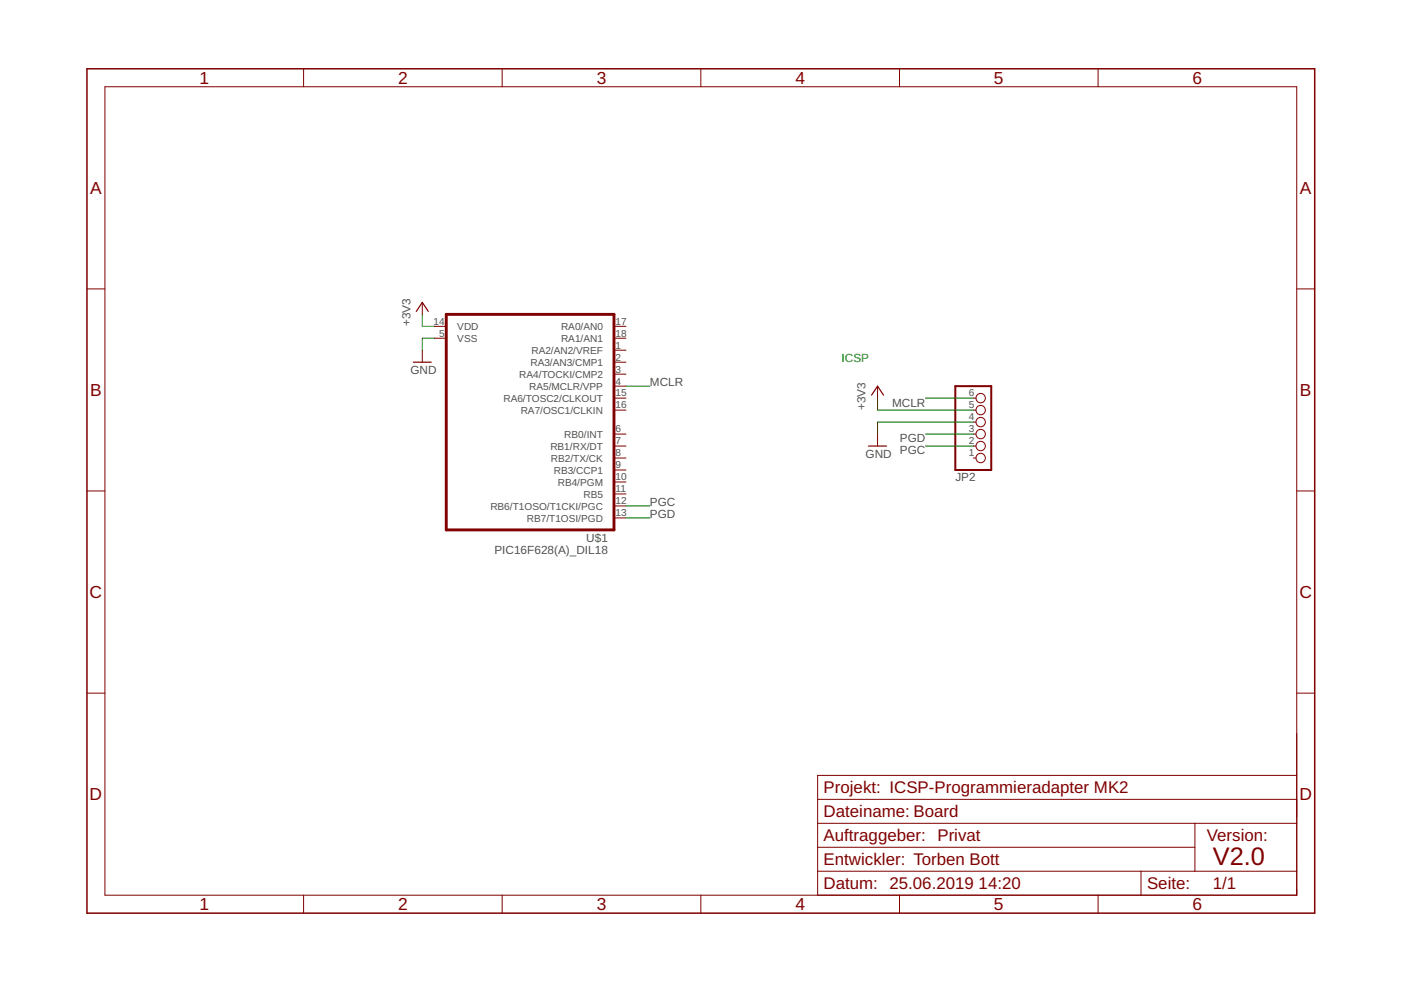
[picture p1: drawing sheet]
<?xml version="1.0" encoding="utf-8"?>
<!DOCTYPE eagle SYSTEM "eagle.dtd">
<eagle version="9.0.1">
<drawing>
<settings>
<setting alwaysvectorfont="no"/>
<setting keepoldvectorfont="yes"/>
<setting verticaltext="up"/>
</settings>
<grid distance="0.1" unitdist="inch" unit="inch" style="lines" multiple="1" display="no" altdistance="0.01" altunitdist="inch" altunit="inch"/>
<schematic xreflabel="%F%N/%S.%C%R" xrefpart="/%S.%C%R">
<libraries>
<library name="frames_Torben">
<symbols>
<symbol name="A4L-LOC" locally_modified="yes">
<wire x1="256.54" y1="3.81" x2="256.54" y2="5.08" width="0.1016" layer="94"/>
<frame x1="0" y1="0" x2="260.35" y2="179.07" columns="6" rows="4" layer="94"/>
<wire x1="256.54" y1="20.32" x2="256.54" y2="24.13" width="0.1016" layer="94"/>
<text x="156.21" y="5.08" size="2.54" layer="94">Datum:</text>
<text x="170.18" y="5.08" size="2.54" layer="94">&gt;LAST_DATE_TIME</text>
<text x="224.79" y="5.08" size="2.54" layer="94">Seite:</text>
<text x="238.76" y="5.08" size="2.54" layer="94">&gt;SHEET</text>
<text x="237.49" y="15.24" size="2.54" layer="94">Version:</text>
<text x="156.21" y="20.32" size="2.54" layer="94">Dateiname:</text>
<text x="156.21" y="15.24" size="2.54" layer="94">Auftraggeber:</text>
<text x="175.26" y="20.32" size="2.54" layer="94">&gt;DRAWING_NAME</text>
<text x="156.21" y="10.16" size="2.54" layer="94">Entwickler:</text>
<wire x1="154.94" y1="13.97" x2="234.95" y2="13.97" width="0.1524" layer="94"/>
<text x="156.21" y="25.4" size="2.54" layer="94">Projekt:</text>
<wire x1="154.94" y1="24.13" x2="256.54" y2="24.13" width="0.1524" layer="94"/>
<wire x1="156.21" y1="29.21" x2="256.54" y2="29.21" width="0.1524" layer="94"/>
<wire x1="154.94" y1="19.05" x2="154.94" y2="8.89" width="0.1524" layer="94"/>
<wire x1="154.94" y1="8.89" x2="154.94" y2="3.81" width="0.1524" layer="94"/>
<wire x1="256.54" y1="38.1" x2="256.54" y2="19.05" width="0.1524" layer="94"/>
<wire x1="256.54" y1="19.05" x2="256.54" y2="8.89" width="0.1524" layer="94"/>
<wire x1="256.54" y1="8.89" x2="256.54" y2="3.81" width="0.1524" layer="94"/>
<wire x1="256.54" y1="3.81" x2="223.52" y2="3.81" width="0.1524" layer="94"/>
<wire x1="223.52" y1="3.81" x2="154.94" y2="3.81" width="0.1524" layer="94"/>
<wire x1="154.94" y1="19.05" x2="234.95" y2="19.05" width="0.1524" layer="94"/>
<wire x1="234.95" y1="19.05" x2="256.54" y2="19.05" width="0.1524" layer="94"/>
<wire x1="154.94" y1="8.89" x2="223.52" y2="8.89" width="0.1524" layer="94"/>
<wire x1="223.52" y1="8.89" x2="234.95" y2="8.89" width="0.1524" layer="94"/>
<wire x1="234.95" y1="8.89" x2="256.54" y2="8.89" width="0.1524" layer="94"/>
<wire x1="234.95" y1="19.05" x2="234.95" y2="8.89" width="0.1524" layer="94"/>
<wire x1="223.52" y1="8.89" x2="223.52" y2="3.81" width="0.1524" layer="94"/>
<wire x1="154.94" y1="19.05" x2="154.94" y2="29.21" width="0.1524" layer="94"/>
<wire x1="154.94" y1="29.21" x2="156.21" y2="29.21" width="0.1524" layer="94"/>
</symbol>
</symbols>
<devicesets>
<deviceset name="TORBEN_Q_KO" locally_modified="yes" prefix="FRAME" uservalue="yes">
<gates>
<gate name="G$1" symbol="A4L-LOC" x="0" y="0"/>
</gates>
<devices>
<device name="">
<technologies>
<technology name=""/>
</technologies>
</device>
</devices>
</deviceset>
</devicesets>
</library>
<library name="supply1">
<symbols>
<symbol name="+3V3">
<wire x1="1.27" y1="-1.905" x2="0" y2="0" width="0.254" layer="94"/>
<wire x1="0" y1="0" x2="-1.27" y2="-1.905" width="0.254" layer="94"/>
<text x="-2.54" y="-5.08" size="1.778" layer="96" rot="R90">&gt;VALUE</text>
<pin name="+3V3" x="0" y="-2.54" visible="off" length="short" direction="sup" rot="R90"/>
</symbol>
</symbols>
<devicesets>
<deviceset name="+3V3" prefix="+3V3">
<gates>
<gate name="G$1" symbol="+3V3" x="0" y="0"/>
</gates>
<devices>
<device name="">
<technologies>
<technology name=""/>
</technologies>
</device>
</devices>
</deviceset>
</devicesets>
</library>
<library name="supply1">
<symbols>
<symbol name="GND">
<wire x1="-1.905" y1="0" x2="1.905" y2="0" width="0.254" layer="94"/>
<text x="-2.54" y="-2.54" size="1.778" layer="96">&gt;VALUE</text>
<pin name="GND" x="0" y="2.54" visible="off" length="short" direction="sup" rot="R270"/>
</symbol>
</symbols>
<devicesets>
<deviceset name="GND" prefix="GND">
<gates>
<gate name="1" symbol="GND" x="0" y="0"/>
</gates>
<devices>
<device name="">
<technologies>
<technology name=""/>
</technologies>
</device>
</devices>
</deviceset>
</devicesets>
</library>
<library name="pinhead">
<symbols>
<symbol name="PINHD6">
<wire x1="-6.35" y1="-7.62" x2="1.27" y2="-7.62" width="0.4064" layer="94"/>
<wire x1="1.27" y1="-7.62" x2="1.27" y2="10.16" width="0.4064" layer="94"/>
<wire x1="1.27" y1="10.16" x2="-6.35" y2="10.16" width="0.4064" layer="94"/>
<wire x1="-6.35" y1="10.16" x2="-6.35" y2="-7.62" width="0.4064" layer="94"/>
<text x="-6.35" y="10.795" size="1.778" layer="95">&gt;NAME</text>
<text x="-6.35" y="-10.16" size="1.778" layer="96">&gt;VALUE</text>
<pin name="1" x="-2.54" y="7.62" visible="pad" length="short" direction="pas" function="dot"/>
<pin name="2" x="-2.54" y="5.08" visible="pad" length="short" direction="pas" function="dot"/>
<pin name="3" x="-2.54" y="2.54" visible="pad" length="short" direction="pas" function="dot"/>
<pin name="4" x="-2.54" y="0" visible="pad" length="short" direction="pas" function="dot"/>
<pin name="5" x="-2.54" y="-2.54" visible="pad" length="short" direction="pas" function="dot"/>
<pin name="6" x="-2.54" y="-5.08" visible="pad" length="short" direction="pas" function="dot"/>
</symbol>
</symbols>
<devicesets>
<deviceset name="PINHD-1X6" prefix="JP" uservalue="yes">
<gates>
<gate name="A" symbol="PINHD6" x="0" y="-2.54"/>
</gates>
<devices>
<device name="" package="1X06">
<connects>
<connect gate="A" pin="1" pad="1"/>
<connect gate="A" pin="2" pad="2"/>
<connect gate="A" pin="3" pad="3"/>
<connect gate="A" pin="4" pad="4"/>
<connect gate="A" pin="5" pad="5"/>
<connect gate="A" pin="6" pad="6"/>
</connects>
<package3dinstances>
<package3dinstance package3d_urn="urn:adsk.eagle:package:22472/2"/>
</package3dinstances>
<technologies>
<technology name=""/>
</technologies>
</device>
<device name="/90" package="1X06/90">
<connects>
<connect gate="A" pin="1" pad="1"/>
<connect gate="A" pin="2" pad="2"/>
<connect gate="A" pin="3" pad="3"/>
<connect gate="A" pin="4" pad="4"/>
<connect gate="A" pin="5" pad="5"/>
<connect gate="A" pin="6" pad="6"/>
</connects>
<package3dinstances>
<package3dinstance package3d_urn="urn:adsk.eagle:package:22475/2"/>
</package3dinstances>
<technologies>
<technology name=""/>
</technologies>
</device>
</devices>
</deviceset>
</devicesets>
</library>
<library name="Eigene Library">
<symbols>
<symbol name="PIC16F628(A)_[DIP]">
<wire x1="-17.78" y1="15.24" x2="17.78" y2="15.24" width="0.6096" layer="94"/>
<wire x1="17.78" y1="15.24" x2="17.78" y2="-30.48" width="0.6096" layer="94"/>
<wire x1="17.78" y1="-30.48" x2="-17.78" y2="-30.48" width="0.6096" layer="94"/>
<wire x1="-17.78" y1="-30.48" x2="-17.78" y2="15.24" width="0.6096" layer="94"/>
<pin name="RA2/AN2/VREF" x="-20.32" y="7.62" length="short"/>
<pin name="RA3/AN3/CMP1" x="-20.32" y="5.08" length="short"/>
<pin name="RA4/TOCKI/CMP2" x="-20.32" y="2.54" length="short"/>
<pin name="RA5/MCLR/VPP" x="-20.32" y="0" length="short"/>
<pin name="VSS" x="20.32" y="10.16" length="short" rot="R180"/>
<pin name="RB0/INT" x="-20.32" y="-10.16" length="short"/>
<pin name="RB1/RX/DT" x="-20.32" y="-12.7" length="short"/>
<pin name="RB2/TX/CK" x="-20.32" y="-15.24" length="short"/>
<pin name="RB3/CCP1" x="-20.32" y="-17.78" length="short"/>
<pin name="RB4/PGM" x="-20.32" y="-20.32" length="short"/>
<pin name="RB5" x="-20.32" y="-22.86" length="short"/>
<pin name="RB6/T1OSO/T1CKI/PGC" x="-20.32" y="-25.4" length="short"/>
<pin name="RB7/T1OSI/PGD" x="-20.32" y="-27.94" length="short"/>
<pin name="VDD" x="20.32" y="12.7" length="short" rot="R180"/>
<pin name="RA6/TOSC2/CLKOUT" x="-20.32" y="-2.54" length="short"/>
<pin name="RA7/OSC1/CLKIN" x="-20.32" y="-5.08" length="short"/>
<pin name="RA0/AN0" x="-20.32" y="12.7" length="short"/>
<pin name="RA1/AN1" x="-20.32" y="10.16" length="short"/>
<text x="-16.51" y="-35.56" size="1.778" layer="96">&gt;VALUE</text>
<text x="-16.51" y="-33.02" size="1.778" layer="95">&gt;NAME</text>
</symbol>
</symbols>
<devicesets>
<deviceset name="PIC16F628(A)_DIL18">
<gates>
<gate name="G$1" symbol="PIC16F628(A)_[DIP]" x="-5.08" y="12.7"/>
</gates>
<devices>
<device name="" package="DIL18">
<connects>
<connect gate="G$1" pin="RA0/AN0" pad="17"/>
<connect gate="G$1" pin="RA1/AN1" pad="18"/>
<connect gate="G$1" pin="RA2/AN2/VREF" pad="1"/>
<connect gate="G$1" pin="RA3/AN3/CMP1" pad="2"/>
<connect gate="G$1" pin="RA4/TOCKI/CMP2" pad="3"/>
<connect gate="G$1" pin="RA5/MCLR/VPP" pad="4"/>
<connect gate="G$1" pin="RA6/TOSC2/CLKOUT" pad="15"/>
<connect gate="G$1" pin="RA7/OSC1/CLKIN" pad="16"/>
<connect gate="G$1" pin="RB0/INT" pad="6"/>
<connect gate="G$1" pin="RB1/RX/DT" pad="7"/>
<connect gate="G$1" pin="RB2/TX/CK" pad="8"/>
<connect gate="G$1" pin="RB3/CCP1" pad="9"/>
<connect gate="G$1" pin="RB4/PGM" pad="10"/>
<connect gate="G$1" pin="RB5" pad="11"/>
<connect gate="G$1" pin="RB6/T1OSO/T1CKI/PGC" pad="12"/>
<connect gate="G$1" pin="RB7/T1OSI/PGD" pad="13"/>
<connect gate="G$1" pin="VDD" pad="14"/>
<connect gate="G$1" pin="VSS" pad="5"/>
</connects>
<technologies>
<technology name=""/>
</technologies>
</device>
</devices>
</deviceset>
</devicesets>
</library>
</libraries>
<attributes>
</attributes>
<variantdefs>
</variantdefs>
<classes>
<class number="0" name="default" width="0" drill="0">
</class>
</classes>
<parts>
<part name="FRAME1" library="frames_Torben" deviceset="TORBEN_Q_KO" device=""/>
<part name="GND8" library="supply1" deviceset="GND" device=""/>
<part name="+3V2" library="supply1" deviceset="+3V3" device=""/>
<part name="JP2" library="pinhead" deviceset="PINHD-1X6" device="/90" package3d_urn="urn:adsk.eagle:package:22475/2"/>
<part name="U$1" library="Eigene Library" deviceset="PIC16F628(A)_DIL18" device=""/>
<part name="+3V1" library="supply1" deviceset="+3V3" device=""/>
<part name="GND1" library="supply1" deviceset="GND" device=""/>
</parts>
<sheets>
<sheet>
<plain>
<text x="170.18" y="25.4" size="2.54" layer="94">ICSP-Programmieradapter MK2</text>
<text x="180.34" y="15.24" size="2.54" layer="94">Privat</text>
<text x="175.26" y="10.16" size="2.54" layer="94">Torben Bott</text>
<text x="238.76" y="10.16" size="3.81" layer="94">V2.0</text>
<text x="160.02" y="116.84" size="1.778" layer="91">ICSP</text>
</plain>
<instances>
<instance part="FRAME1" gate="G$1" x="0" y="0"/>
<instance part="GND8" gate="1" x="167.64" y="99.06"/>
<instance part="+3V2" gate="G$1" x="167.64" y="111.76"/>
<instance part="JP2" gate="A" x="190.5" y="104.14" rot="MR180"/>
<instance part="U$1" gate="G$1" x="93.98" y="111.76" rot="MR0"/>
<instance part="+3V1" gate="G$1" x="71.12" y="129.54"/>
<instance part="GND1" gate="1" x="71.12" y="116.84"/>
</instances>
<busses>
</busses>
<nets>
<net name="MCLR" class="0">
<segment>
<label x="177.8" y="109.22" size="1.778" layer="95" rot="R180"/>
<pinref part="JP2" gate="A" pin="6"/>
<wire x1="177.8" y1="109.22" x2="187.96" y2="109.22" width="0.1524" layer="91"/>
</segment>
<segment>
<pinref part="U$1" gate="G$1" pin="RA5/MCLR/VPP"/>
<wire x1="114.3" y1="111.76" x2="119.38" y2="111.76" width="0.1524" layer="91"/>
<label x="119.38" y="111.76" size="1.778" layer="95"/>
</segment>
</net>
<net name="PGC" class="0">
<segment>
<label x="177.8" y="99.06" size="1.778" layer="95" rot="R180"/>
<pinref part="JP2" gate="A" pin="2"/>
<wire x1="177.8" y1="99.06" x2="187.96" y2="99.06" width="0.1524" layer="91"/>
</segment>
<segment>
<pinref part="U$1" gate="G$1" pin="RB6/T1OSO/T1CKI/PGC"/>
<wire x1="114.3" y1="86.36" x2="119.38" y2="86.36" width="0.1524" layer="91"/>
<label x="119.38" y="86.36" size="1.778" layer="95"/>
</segment>
</net>
<net name="PGD" class="0">
<segment>
<label x="177.8" y="101.6" size="1.778" layer="95" rot="R180"/>
<pinref part="JP2" gate="A" pin="3"/>
<wire x1="177.8" y1="101.6" x2="187.96" y2="101.6" width="0.1524" layer="91"/>
</segment>
<segment>
<pinref part="U$1" gate="G$1" pin="RB7/T1OSI/PGD"/>
<wire x1="114.3" y1="83.82" x2="119.38" y2="83.82" width="0.1524" layer="91"/>
<label x="119.38" y="83.82" size="1.778" layer="95"/>
</segment>
</net>
<net name="GND" class="0">
<segment>
<pinref part="GND8" gate="1" pin="GND"/>
<wire x1="187.96" y1="104.14" x2="167.64" y2="104.14" width="0.1524" layer="91"/>
<wire x1="167.64" y1="104.14" x2="167.64" y2="101.6" width="0.1524" layer="91"/>
<pinref part="JP2" gate="A" pin="4"/>
</segment>
<segment>
<pinref part="U$1" gate="G$1" pin="VSS"/>
<wire x1="73.66" y1="121.92" x2="71.12" y2="121.92" width="0.1524" layer="91"/>
<pinref part="GND1" gate="1" pin="GND"/>
<wire x1="71.12" y1="121.92" x2="71.12" y2="119.38" width="0.1524" layer="91"/>
</segment>
</net>
<net name="+3V3" class="0">
<segment>
<wire x1="187.96" y1="106.68" x2="167.64" y2="106.68" width="0.1524" layer="91"/>
<wire x1="167.64" y1="106.68" x2="167.64" y2="109.22" width="0.1524" layer="91"/>
<pinref part="+3V2" gate="G$1" pin="+3V3"/>
<pinref part="JP2" gate="A" pin="5"/>
</segment>
<segment>
<pinref part="U$1" gate="G$1" pin="VDD"/>
<wire x1="73.66" y1="124.46" x2="71.12" y2="124.46" width="0.1524" layer="91"/>
<pinref part="+3V1" gate="G$1" pin="+3V3"/>
<wire x1="71.12" y1="124.46" x2="71.12" y2="127" width="0.1524" layer="91"/>
</segment>
</net>
</nets>
</sheet>
</sheets>
</schematic>
</drawing>
<compatibility>
<note version="8.2" severity="warning">
Since Version 8.2, EAGLE supports online libraries. The ids
of those online libraries will not be understood (or retained)
with this version.
</note>
<note version="8.3" severity="warning">
Since Version 8.3, EAGLE supports URNs for individual library
assets (packages, symbols, and devices). The URNs of those assets
will not be understood (or retained) with this version.
</note>
<note version="8.3" severity="warning">
Since Version 8.3, EAGLE supports the association of 3D packages
with devices in libraries, schematics, and board files. Those 3D
packages will not be understood (or retained) with this version.
</note>
</compatibility>
</eagle>
